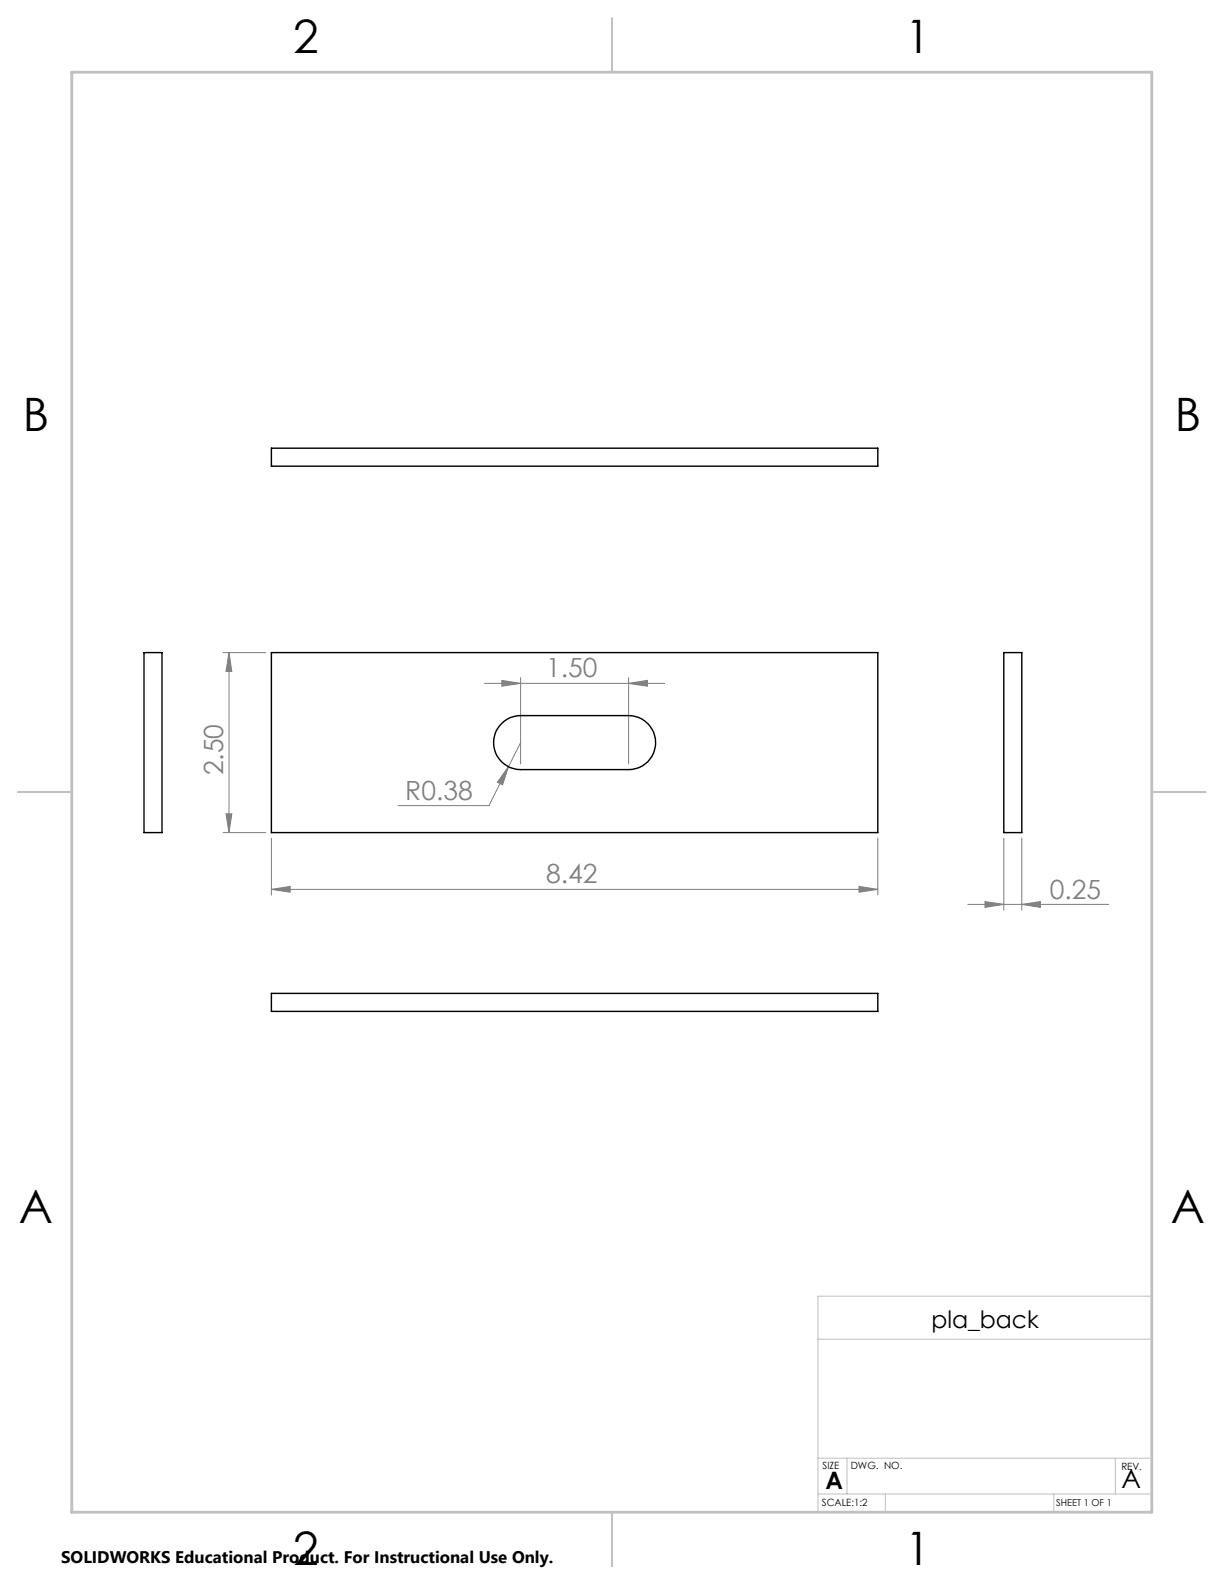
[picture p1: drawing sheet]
<svg xmlns="http://www.w3.org/2000/svg" width="216mm" height="279mm" viewBox="0 0 216 279" stroke-linecap="round" stroke-linejoin="round" font-family="sans-serif">
<g fill="none" stroke="#808080" stroke-width=".18">
<path d="M39.4 115.1h7.5M40.4 115.1v31.8M40.4 115.1l.5 3.3h-1zM91.8 119.5v15.3M110.9 119.5v15.3M85.5 120.5h31.7M88.5 120l3.3 .5-3.3 .5zM89.7 135.3l-1 3.1-1-.4zM91.8 131l-5.5 11.1h-16.1M110.9 120.5l3.3-.5v1zM39.4 146.9h7.5M39.9 143.5h1l-.5 3.4z"/>
<path d="M47.9 156.9l3.3-.5v1zM47.9 147.8v10.1M47.9 156.9h106.9M151.5 156.4l3.3 .5-3.3 .5zM154.8 147.8v10.1M170.7 159.5h24.8M173.7 159l3.4 .5-3.4 .6zM177.1 147.8v12.7M180.2 159.5l3.3-.5v1.1zM180.2 147.8v12.7"/>
</g>
<path d="M144.3 236.2h58.9M203.2 228.6h-58.9v38.1M144.3 257.2h58.9M149.4 257.2v6.3M196.7 257.2v6.3M144.3 263.5h58.9M156.2 263.5v3.2M185.9 263.5v3.2" fill="none" stroke="#c0c0c0" stroke-width=".18"/>
<path d="M108 3.2v9.5M3.1 139.7h9.6M203.2 139.7h9.5M108 266.7v9.6" fill="none" stroke="#c0c0c0" stroke-width=".25"/>
<path d="M12.7 12.7h190.5v254h-190.5z" fill="none" stroke="#c0c0c0" stroke-width=".5"/>
<g fill="#808080">
<path d="M89.7 135.3l-2 2.7 1 .4zM173.7 159l3.4 .5-3.4 .6zM180.2 159.5l3.3-.5v1.1z"/>
<path d="M47.9 156.9l3.3-.5v1zM151.5 156.4l3.3 .5-3.3 .5z"/>
<path d="M88.5 120l3.3 .5-3.3 .5zM110.9 120.5l3.3-.5v1z"/>
<path d="M40.4 115.1l.5 3.3h-1zM39.9 143.5h1l-.5 3.4z"/>
</g>
<path d="M47.9 79.1h106.9v3.1h-106.9zM25.4 115.1h3.2v31.8h-3.2zM47.9 115.1h106.9v31.8h-106.9zM177.1 115.1h3.1v31.8h-3.1zM88.5 127.6a4.5 4.5 0 0 1 3.3-1.4h19.1a4.8 4.8 0 0 1 4.7 4.8 4.8 4.8 0 0 1-4.7 4.7h-19.1a4.7 4.7 0 0 1-4.4-2.9 4.7 4.7 0 0 1 1.1-5.2zM47.9 175.2h106.9v3.2h-106.9z" fill="none" stroke="#000" stroke-width=".25"/>
<g font-size="8.1">
<text x="51.7" y="9.3">2</text>
<text x="159.7" y="9.3">1</text>
<text x="4" y="76">B</text>
<text x="207.2" y="76">B</text>
<text x="3.3" y="215.7">A</text>
<text x="206.5" y="215.7">A</text>
<text x="51.7" y="276">2</text>
<text x="159.7" y="276">1</text>
</g>
<g font-size="4.7" fill="#808080">
<text x="96.3" y="119.5">1.50</text>
<text x="39.4" y="136.8" transform="rotate(-90 39.4 136.8)">2.50</text>
<text x="71.5" y="141.1">R0.38</text>
<text x="96.3" y="155.8">8.42</text>
<text x="185.2" y="158.5">0.25</text>
</g>
<text font-size="4.7" x="197.8" y="262.5">A</text>
<g font-size="4.2">
<text x="164.3" y="234.2">pla_back</text>
<text x="145.6" y="262.7">A</text>
</g>
<text font-size="3" x="10.8" y="275.7">SOLIDWORKS Educational Product. For Instructional Use Only.</text>
<g font-size="1.8">
<text x="145.1" y="259">SIZE</text>
<text x="150.1" y="259.1">DWG. NO.</text>
<text x="197.8" y="259.2">REV.</text>
<text x="145" y="265.7">SCALE:1:2</text>
</g>
<text font-size="1.7" x="186.3" y="265.7">SHEET 1 OF 1</text>
</svg>
